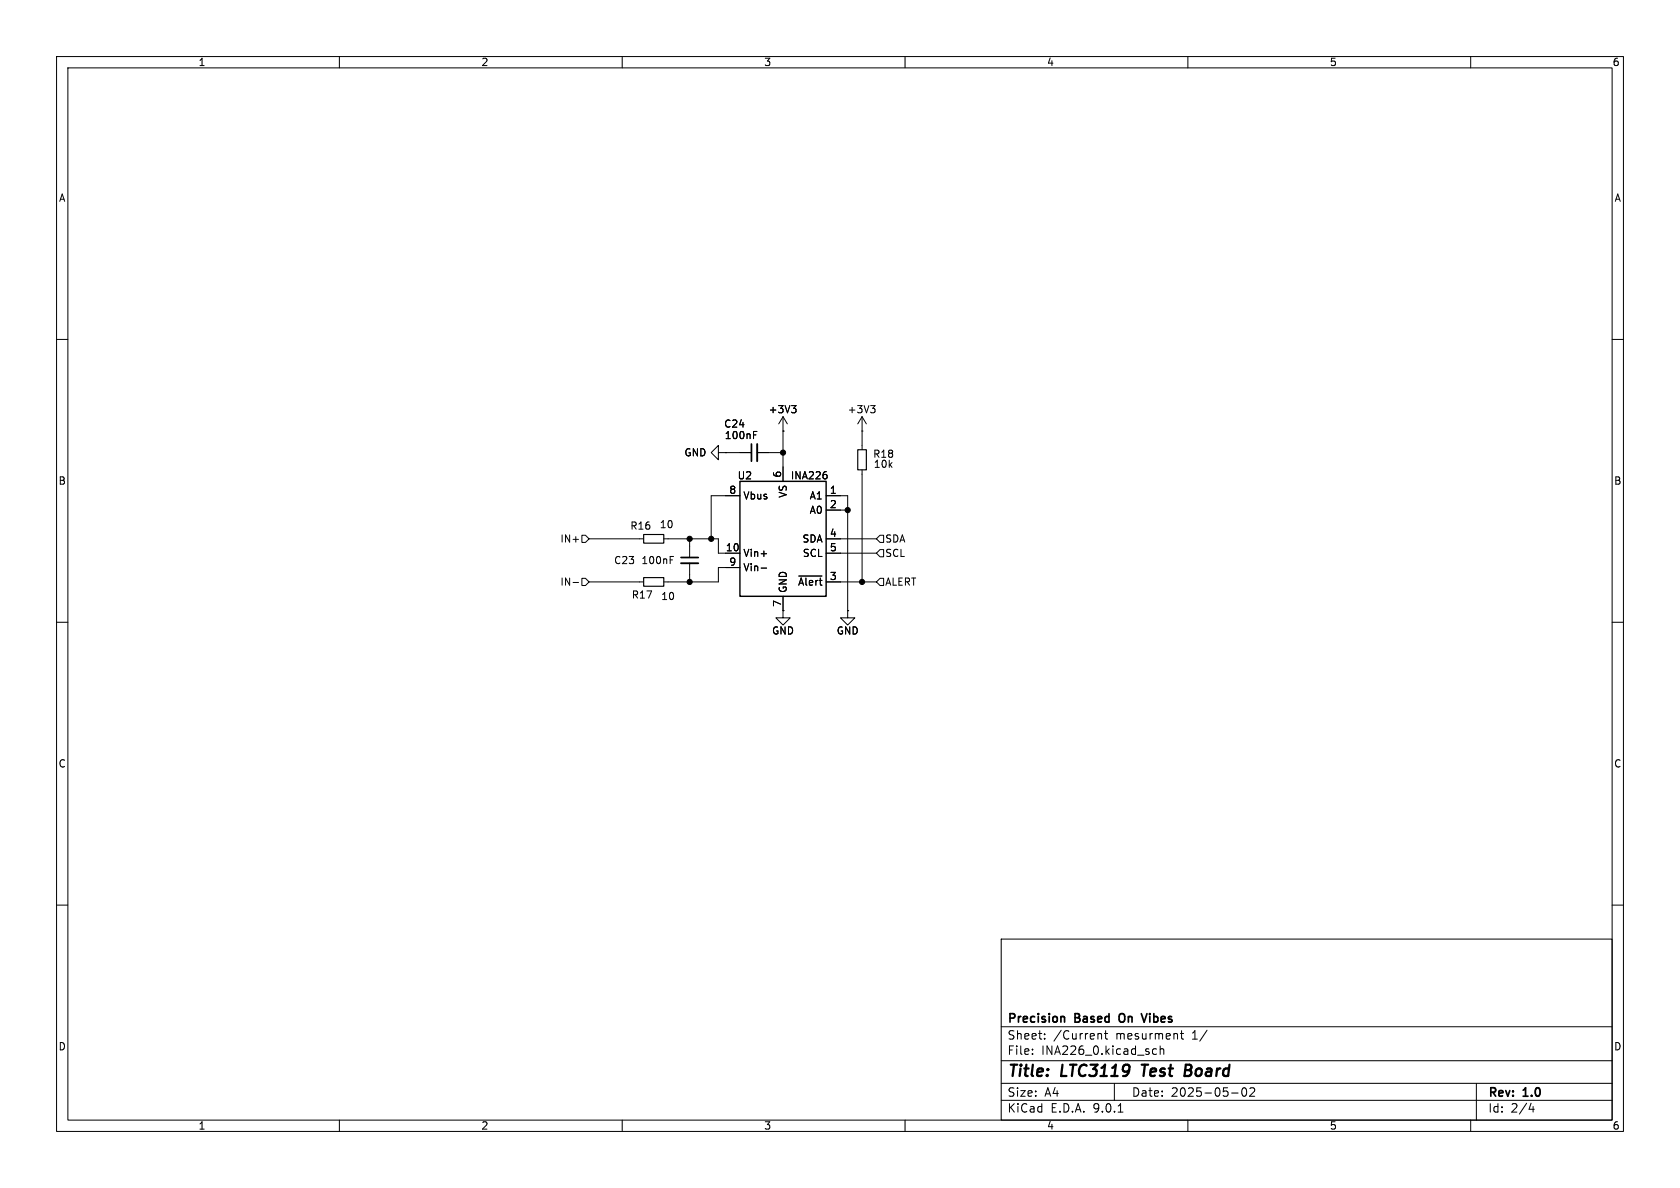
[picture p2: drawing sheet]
<svg xmlns="http://www.w3.org/2000/svg" width="297mm" height="210mm" viewBox="0 0 297 210" stroke-linecap="round" stroke-linejoin="round" font-family="sans-serif">
<g fill="none" stroke="#000" stroke-width=".18">
<path d="M10 10h277v190h-277zM12 12h273v186h-273zM60 10v2M110 10v2M160 10v2M210 10v2M260 10v2M10 60h2M133.2 76.9h.4M133.2 76.3h.6M138.4 76.2h.1M138.4 73.7l-.7 1.2"/>
<path d="M138.4 73.7l.8 1.2M138.4 73.7v11.4M139.9 71.7h.8l-.4 .5M140.5 72.2l.2 .2v.3l-.2 .3M152.4 76.2h.1M152.4 73.7v5.8M152.4 73.7l-.8 1.2M152.4 73.7l.8 1.2M153.9 71.7h.8l-.4 .5M154.5 72.2l.2 .2v.3l-.2 .3M285 60h2M102.9 94.6h.6l.6 .7-.6 .6h-.6z"/>
<path d="M104.1 95.3h9.7M117.3 95.3h9.7v2.5h3.8M118.5 99h.4M118.5 98.4h.6M121.9 95.3v3.3M121.9 99.6v3.3M127 80v-1.3l-1.3 1.3 1.3 1.3v-1.3h1.3M128.3 80h.1M128.3 80h4.5M130.8 87.6h-5.1v7.7M133.9 80h4.5M134.6 97.9h.9"/>
<path d="M146 87.6h3.9v20.4M146 97.8h8.9M146 90.2h3.9M146 95.3h8.9M146.1 83.9l.1 .2-.1 .5M152.4 83.1v19.8M154.9 97.8l.7-.6h.6v1.2h-.6zM155.6 94.6h.6v1.3h-.6l-.7-.6zM10 110h2M101.3 103h1M102.9 102.2h.6l.6 .7-.6 .6h-.6zM104.1 102.9h9.7"/>
<path d="M130.8 100.3h-3.8v2.6h-9.7M134.6 100.4h.9M138.4 108v1.2h1.3l-1.3 1.3-1.2-1.3h1.2M138.4 108h.1M138.4 105.4v2.6M141.2 101.8h4.1M146 102.9h8.9M149.9 108v1.2h1.2l-1.2 1.3-1.3-1.3h1.3M149.9 108h.1M154.9 102.9l.7-.7h.6v1.3h-.6zM285 110h2M10 160h2"/>
<path d="M177 166h108v32h-108zM285 160h2M60 198v2M110 198v2M160 198v2M177 194.5h108M177 191.5h108M177 187.5h108M177 181.5h108M182.5 186.3v.1M182.5 185.5v.1M184.7 183.6v.1"/>
<path d="M184.7 182.8v.1M194.3 182.7h.2l.2 .2v.8M195.2 182.7h.6M195.5 182.2v1.3l.3 .2M197 191.5v3M197.7 196.6h.8M203.8 186.3l.2 .1 .5-.1M204.5 185.5l-.5-.1-.2 .1M205.1 185.5l.2-.1 .4 .1v.9M205.1 184.9v1.5M208.7 182.7h.5M208.9 182.2v1.3l.3 .2"/>
<path d="M210 198v2M217.7 193.2h1.2M219.7 192.4l.2-.1a.81 .81 0 0 1 .6 .6 .81 .81 0 0 1-.3 .8l-.2 .1a.81 .81 0 0 1-.3-1.4zM221 192.4l.5-.1 .2 .1 .1 .3-.9 1.1h.9M260 198v2M261 191.5v6.5M270.7 195l-.4 1.1h.9M271 195.6v1"/>
</g>
<path d="M201.8 188.2h1.2M202.4 188.2l-.2 2M209.5 189.2h.7M209.6 188.2h.7M210.2 189.2l.3 .1M210.4 190.1l-1 .1M210.4 189.1l-.2 .1" fill="none" stroke="#000" stroke-width=".4"/>
<path d="M132.8 78.5v3M120.4 98.6h3M188 179.7l.2 .2v.8M198.1 179.3a1.07 1.07 0 0 0 0 1.3M201.8 179.2l.5 1.5 .5-1.5" fill="none" stroke="#000" stroke-width=".3"/>
<path d="M133.9 78.5v3M120.4 99.6h3" fill="none" stroke="#000" stroke-width=".33"/>
<path d="M151.6 79.5h1.6v3.6h-1.6zM113.8 94.5h3.5v1.5h-3.5zM113.8 102.1h3.5v1.5h-3.5z" fill="none" stroke="#000" stroke-width=".2"/>
<path d="M130.8 85.1h15.2v20.3h-15.2z" fill="none" stroke="#000" stroke-width=".25"/>
<g fill="#000" stroke="#000" stroke-width=".18">
<circle cx="121.9" cy="95.3" r=".46"/>
<circle cx="125.7" cy="95.3" r=".46"/>
<circle cx="138.4" cy="80" r=".46"/>
<circle cx="149.9" cy="90.2" r=".46"/>
<circle cx="121.9" cy="102.9" r=".46"/>
<circle cx="152.4" cy="102.9" r=".46"/>
</g>
<g font-size="2.8">
<text x="178" y="190.9">Title:</text>
<text x="187.7" y="190.9">LTC3119</text>
<text x="202.7" y="190.9">Test</text>
<text x="211.1" y="190.9">Board</text>
</g>
<g font-size="2.1">
<text x="178" y="184">Sheet:</text>
<text x="178" y="181.2">Precision</text>
<text x="186.2" y="184">/Current</text>
<text x="190.1" y="181.2">Based</text>
<text x="197.3" y="184">mesurment</text>
<text x="198.6" y="181.2">On</text>
<text x="203.2" y="181.2">Vibes</text>
<text x="210.9" y="184">1/</text>
<text x="178" y="186.7">File:</text>
<text x="184.1" y="186.7">INA226_0.kicad_sch</text>
<text x="178" y="196.9">KiCad</text>
<text x="178" y="194.1">Size:</text>
<text x="184.7" y="194.1">A4</text>
<text x="185.7" y="196.9">E.D.A.</text>
<text x="193.3" y="196.9">9.0.1</text>
<text x="200" y="194.1">Date:</text>
<text x="207" y="194.1">2025-05-02</text>
<text x="263" y="194.3">Rev:</text>
<text x="263" y="196.9">Id:</text>
<text x="267.1" y="196.9">2/4</text>
<text x="269.4" y="194.3">1.0</text>
</g>
<g font-size="1.8">
<text x="35" y="11.9">1</text>
<text x="85" y="11.9">2</text>
<text x="135" y="11.9">3</text>
<text x="185" y="11.9">4</text>
<text x="235" y="11.9">5</text>
<text x="285" y="11.9">6</text>
<text x="10.3" y="35.9">A</text>
<text x="285.3" y="35.9">A</text>
<text x="127.9" y="75.8">C24</text>
<text x="128" y="77.8">100nF</text>
<text x="135.8" y="73.3">+3V3</text>
<text x="149.8" y="73.3">+3V3</text>
<text x="120.9" y="80.9">GND</text>
<text x="154.3" y="81.1">R18</text>
<text x="154.4" y="82.9">10k</text>
<text x="10.3" y="85.9">B</text>
<text x="128.8" y="87.4">8</text>
<text x="130.3" y="84.9">U2</text>
<text x="131.3" y="88.5">Vbus</text>
<text x="138.2" y="84.5" transform="rotate(-90 138.2 84.5)">6</text>
<text x="139.3" y="88.1" transform="rotate(-90 139.3 88.1)">VS</text>
<text x="139.7" y="84.9">INA226</text>
<text x="143" y="88.5">A1</text>
<text x="146.6" y="87.4">1</text>
<text x="146.6" y="89.9">2</text>
<text x="285.3" y="85.9">B</text>
<text x="111.3" y="93.8">R16</text>
<text x="116.5" y="93.6">10</text>
<text x="143" y="91">A0</text>
<text x="146.6" y="95">4</text>
<text x="99" y="96.1">IN+</text>
<text x="108.5" y="99.9">C23</text>
<text x="113.3" y="99.9">100nF</text>
<text x="128.2" y="97.5">10</text>
<text x="128.8" y="100.1">9</text>
<text x="131.3" y="98.7">Vin+</text>
<text x="131.3" y="101.2">Vin-</text>
<text x="141.8" y="96.1">SDA</text>
<text x="141.8" y="98.7">SCL</text>
<text x="146.6" y="97.5">5</text>
<text x="156.4" y="98.7">SCL</text>
<text x="156.4" y="96.1">SDA</text>
<text x="99" y="103.7">IN-</text>
<text x="111.6" y="106">R17</text>
<text x="116.8" y="106.3">10</text>
<text x="138.2" y="107.4" transform="rotate(-90 138.2 107.4)">7</text>
<text x="139.3" y="104.9" transform="rotate(-90 139.3 104.9)">GND</text>
<text x="141" y="103.7">~{Alert}</text>
<text x="146.6" y="102.6">3</text>
<text x="156.4" y="103.7">ALERT</text>
<text x="136.4" y="112.4">GND</text>
<text x="147.8" y="112.4">GND</text>
<text x="10.3" y="135.9">C</text>
<text x="285.3" y="135.9">C</text>
<text x="10.3" y="185.9">D</text>
<text x="285.3" y="185.9">D</text>
<text x="35" y="199.9">1</text>
<text x="85" y="199.9">2</text>
<text x="135" y="199.9">3</text>
<text x="185" y="199.9">4</text>
<text x="235" y="199.9">5</text>
<text x="285" y="199.9">6</text>
</g>
</svg>
